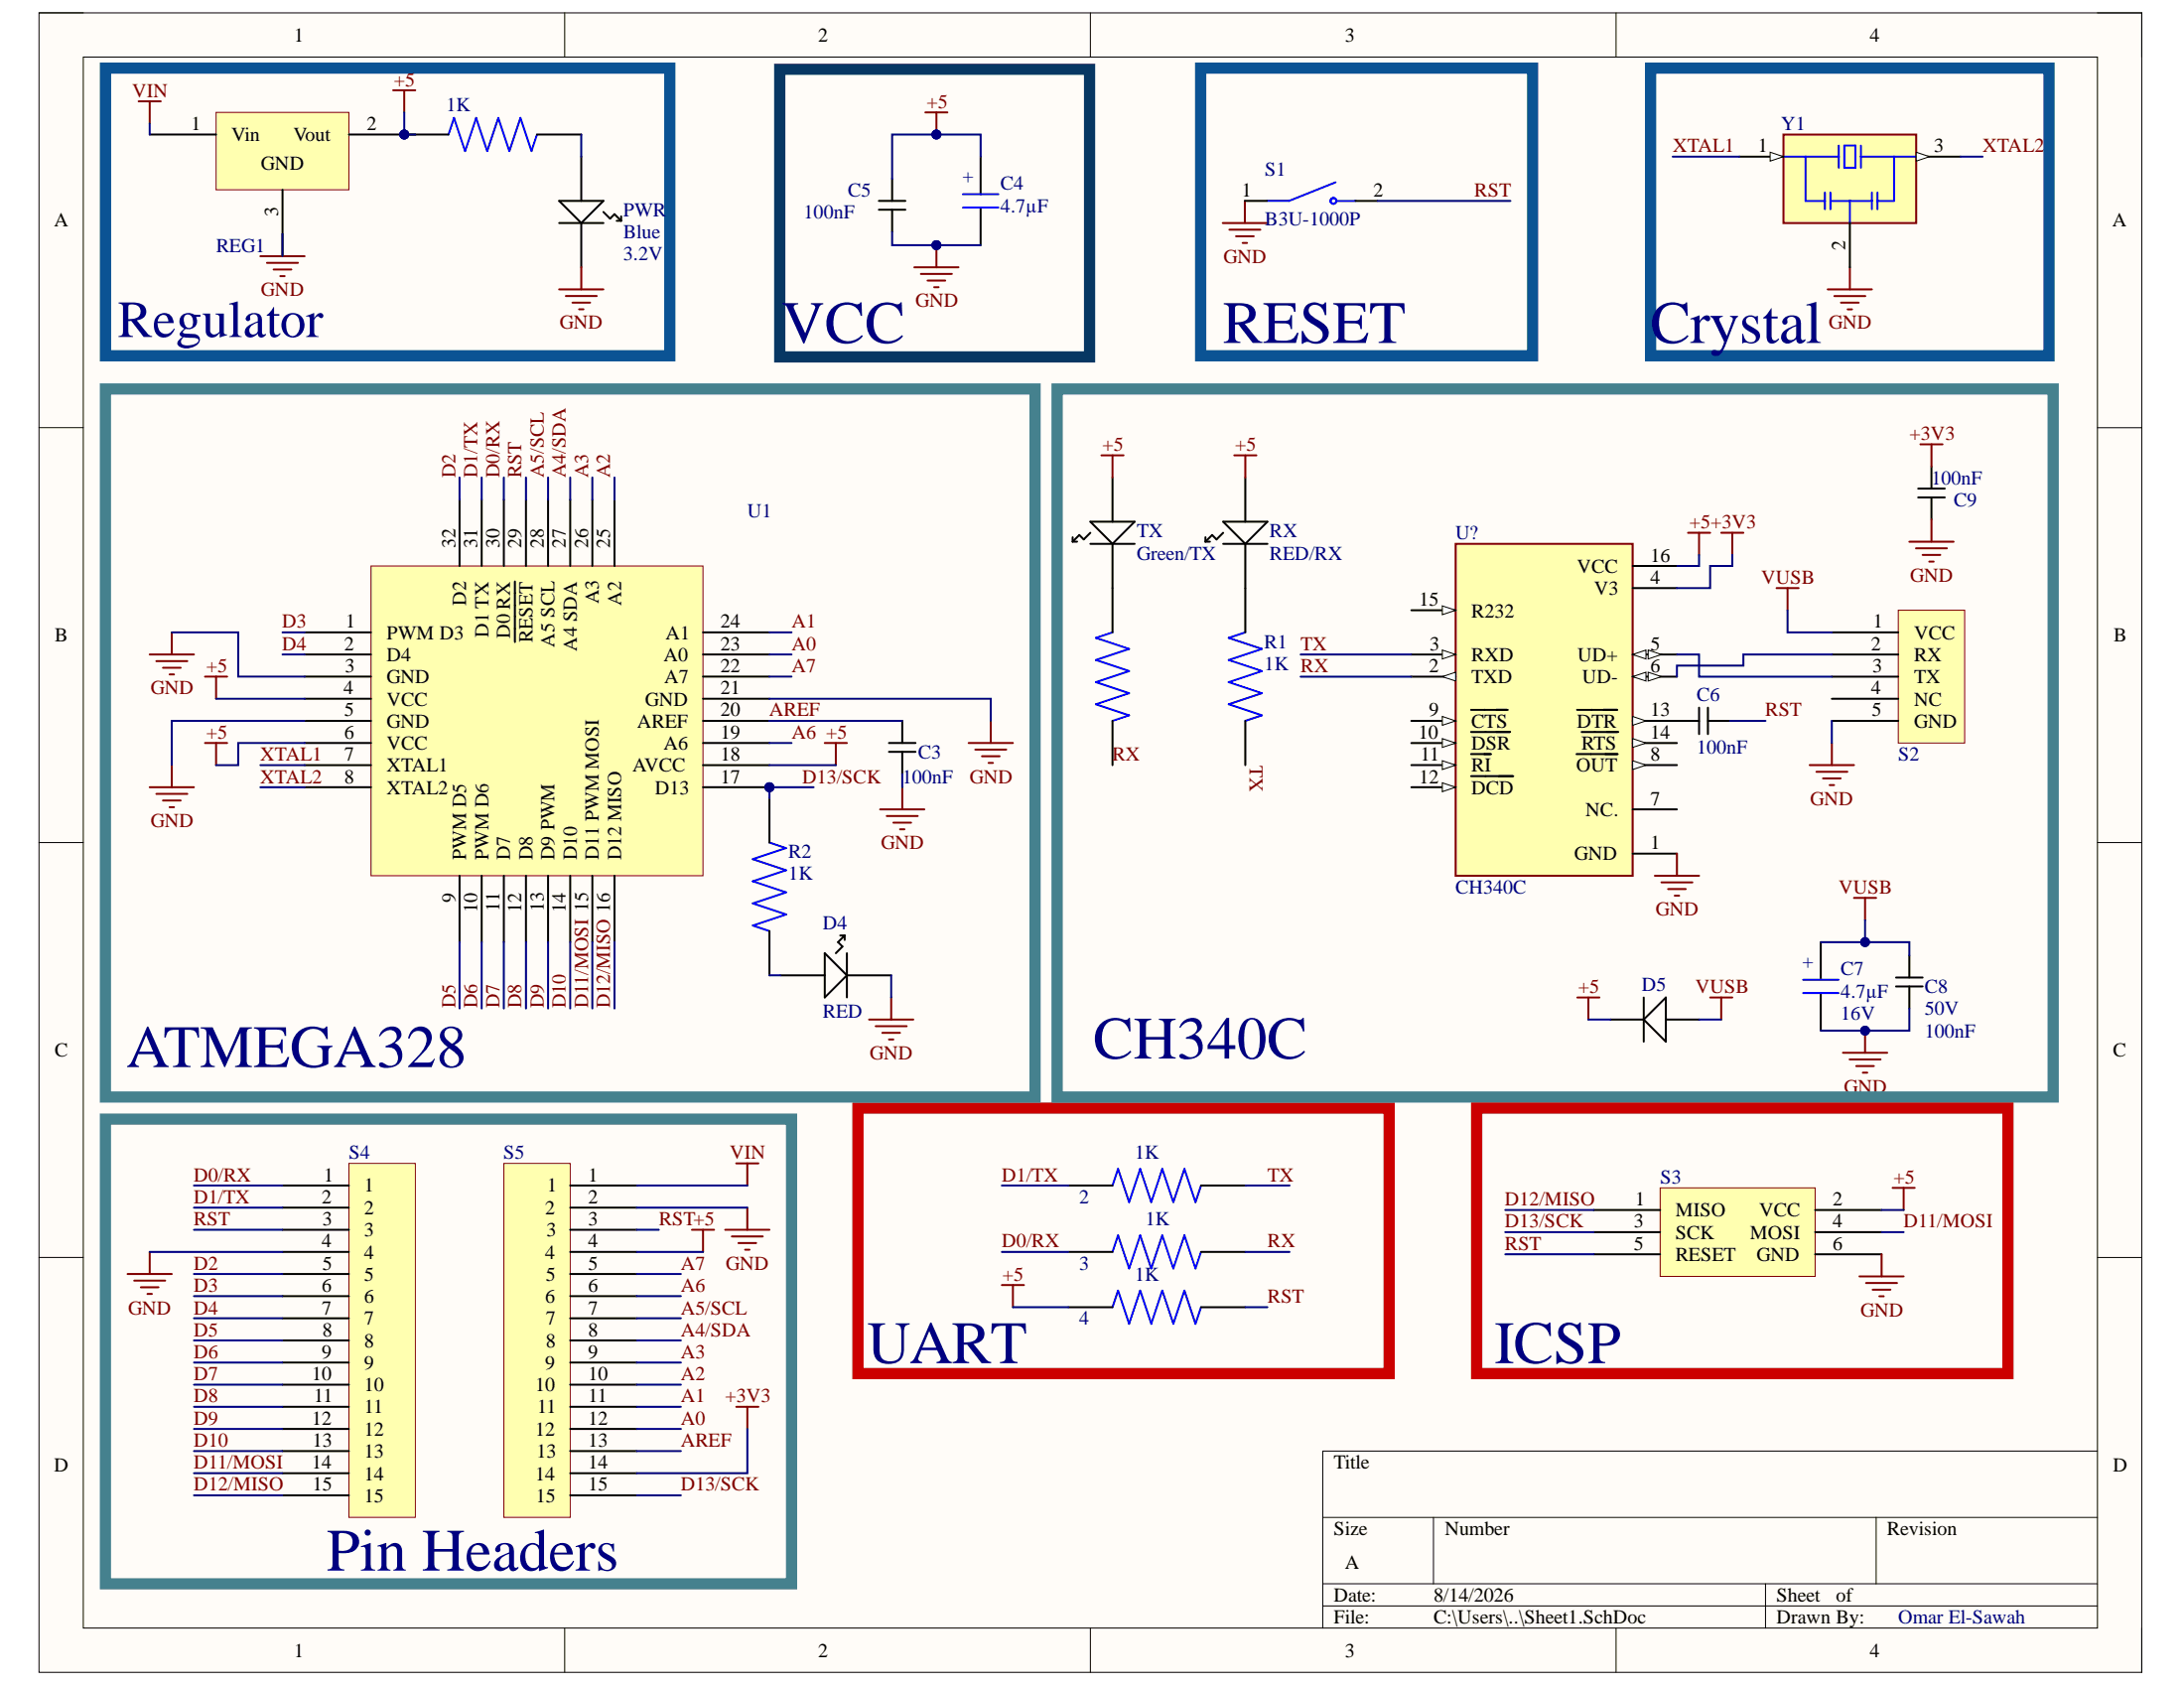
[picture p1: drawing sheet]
# Altium project Nano.PrjPcb
Designer: Omar El-Sawah
1 sheet, 28 parts. Net scope: global (net labels, ports and power ports of the same name join across sheets).
Board file: NANO PCB.PcbDoc

## Sheet Sheet1.SchDoc
size A; SheetNumber: 1; SheetTotal: 1

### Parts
1K  ERA3AEB8870V  [RES_ERA3AEB8870V]  (value not drawn)
2  1K  [RES_ERA3AEB8870V]
3  1K  [RES_ERA3AEB8870V]
4  1K  [RES_ERA3AEB8870V]
C3  Capacitance: 100nF  [CAPCP2012X09N]  (hidden comment: 100nF Ceramic Multilayer Capacitor_1)
C4  value 4.7µF  [CASE A - 3216X18]  (hidden comment: Capacitor SMT Tantalum)
C5  Capacitance: 100nF  [CAPCP2012X09N]  (hidden comment: 100nF Ceramic Multilayer Capacitor_1)
C6  Capacitance: 100nF  [CAPCP2012X09N]  (hidden comment: 100nF Ceramic Multilayer Capacitor_1)
C7  value 4.7µF  Voltage: 16V  [CASE A - 3216X18]  (hidden comment: Capacitor SMT Tantalum)
C8  Voltage: 50V  Capacitance: 100nF  [CAPCP2012X09N]  (hidden comment: 100nF Ceramic Multilayer Capacitor_1)
C9  Capacitance: 100nF  [CAPCP2012X09N]  (hidden comment: 100nF Ceramic Multilayer Capacitor_1)
D4  Color: RED  [LED1913X12NRED]  (hidden comment: L)
D5  Panasonic DB2J20900L Schottky Diode, 0.5A, 20V, 2.4ns, 2-Pin SMini2 F5 B  [DIOM1712X07N]  (value not drawn)
PWR  Color: Blue  Forward Voltage: 3.2V  [LED1913X12NBLUE]  (hidden comment: Kingbright Blue LED, 60 mcd 120 ° 0805)
R1  1K  [RES_ERA3AEB8870V]
R2  1K  [RES_ERA3AEB8870V]
REG1  LM1117MP-5.0/NOPB, Low Dropout Voltage Regulator, 1.5A, 5 V ±1%, 4-Pin SOT-223  [SOT230P700X180-4N]  (value not drawn)
RX  Color: RED/RX  [LED1913X12NRED]  (hidden comment: Kingbright Red LED, 100 mcd 120 ° 0805)
S1  B3U-1000P  [SW_B3U-1000P]
S2  NewMolex Right Angle SMT Female Type B Micro USB Connector, 30 V ac, 1.8A  [MicroUSB]  (value not drawn)
S3  Programming Headers Dual Row  [ISP HEADER]  (value not drawn)
S4  connector;str header;single row;.1 cont centers;.095 tail;gold or gtx;36 contact  [Header]  (value not drawn)
S5  connector;str header;single row;.1 cont centers;.095 tail;gold or gtx;36 contact  [Header]  (value not drawn)
TX  Color: Green/TX  [LED1913X12NGREEN]  (hidden comment: Kingbright Green LED, 70 mcd 120 ° 0805)
U1  ATMEGA328  [TQFP80P900X900X120-32N]
U?  CH340C  [SOIC127P600X180-16N]
Y1  CSTCE16M3V53-R0  [OSC_CSTCE16M3V53-R0]  (value not drawn)
  ERA3AEB8870V  [RES_ERA3AEB8870V]  (value not drawn)

### Blocks framed on the sheet
Regulator: 1K PWR REG1
VCC: C4 C5
RESET: S1
Crystal: Y1
CH340C: C6-C9 D5 R1 RX S2 TX U? 
Pin Headers: S4 S5
UART: 2-4
ICSP: S3

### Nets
+3V3: C9.2 S5.14 U?.4(V3)
+5: 1K.2 4.1 C4.1 C5.2 D5.1 REG1.2(Vout) RX.1(A) S3.2(VCC) S5.4 TX.1(A) U1.4(VCC) U1.6(VCC) U1.18(AVCC) U?.16(VCC)
GND: C3.2 C4.2 C5.1 C7.2 C8.2 C9.1 D4.2(K) PWR.2(K) REG1.3(GND) S1.1 S2.5(GND) S3.6(GND) S4.4 S5.2 U1.3(GND) U1.5(GND) U1.21(GND) U?.1(GND) Y1.2(GND)
VIN: REG1.1(Vin) S5.1
VUSB: C7.1 C8.1 D5.2 S2.1(VCC)
A0: S5.12 U1.23(A0)
A1: S5.11 U1.24(A1)
A2: S5.10 U1.25(A2)
A3: S5.9 U1.26(A3)
A4/SDA: S5.8 U1.27(A4_SDA)
A5/SCL: S5.7 U1.28(A5_SCL)
A6: S5.6 U1.19(A6)
A7: S5.5 U1.22(A7)
AREF: C3.1 S5.13 U1.20(AREF)
D0/RX: 3.1 S4.1 U1.30(D0_RX)
D1/TX: 2.1 S4.2 U1.31(D1_TX)
D2: S4.5 U1.32(D2)
D3: S4.6 U1.1(PWM_D3)
D4: S4.7 U1.2(D4)
D5: S4.8 U1.9(PWM_D5)
D6: S4.9 U1.10(PWM_D6)
D7: S4.10 U1.11(D7)
D8: S4.11 U1.12(D8)
D9: S4.12 U1.13(D9_PWM)
D10: S4.13 U1.14(D10)
D11/MOSI: S3.4(MOSI) S4.14 U1.15(D11_PWM_MOSI)
D12/MISO: S3.1(MISO) S4.15 U1.16(D12_MISO)
D13/SCK: R2.2 S3.3(SCK) S5.15 U1.17(D13)
RST: 4.2 C6.1 S1.2 S3.5(RESET) S4.3 S5.3 U1.29(~{RESET})
RX: 3.2 U?.2(TXD) .2
TX: 2.2 R1.1 U?.3(RXD)
XTAL1: U1.7(XTAL1) Y1.1(IN)
XTAL2: U1.8(XTAL2) Y1.3(OUT)
Net1K_1: 1K.1 PWR.1(A)
NetC6_2: C6.2 U?.13(~{DTR})
NetD4_1: D4.1(A) R2.1
NetR1_2: R1.2 RX.2(K)
NetS2_2: S2.2(RX) U?.6(UD-)
NetS2_3: S2.3(TX) U?.5(UD+)
NetTX_2: TX.2(K) .1

Not connected (* = marked no-connect by the designer): S2 4(NC); U? 7(NC.) 8(~{OUT}) 9(~{CTS}) 10(~{DSR}) 11(~{RI}) 12(~{DCD}) 14(~{RTS}) 15(R232)
